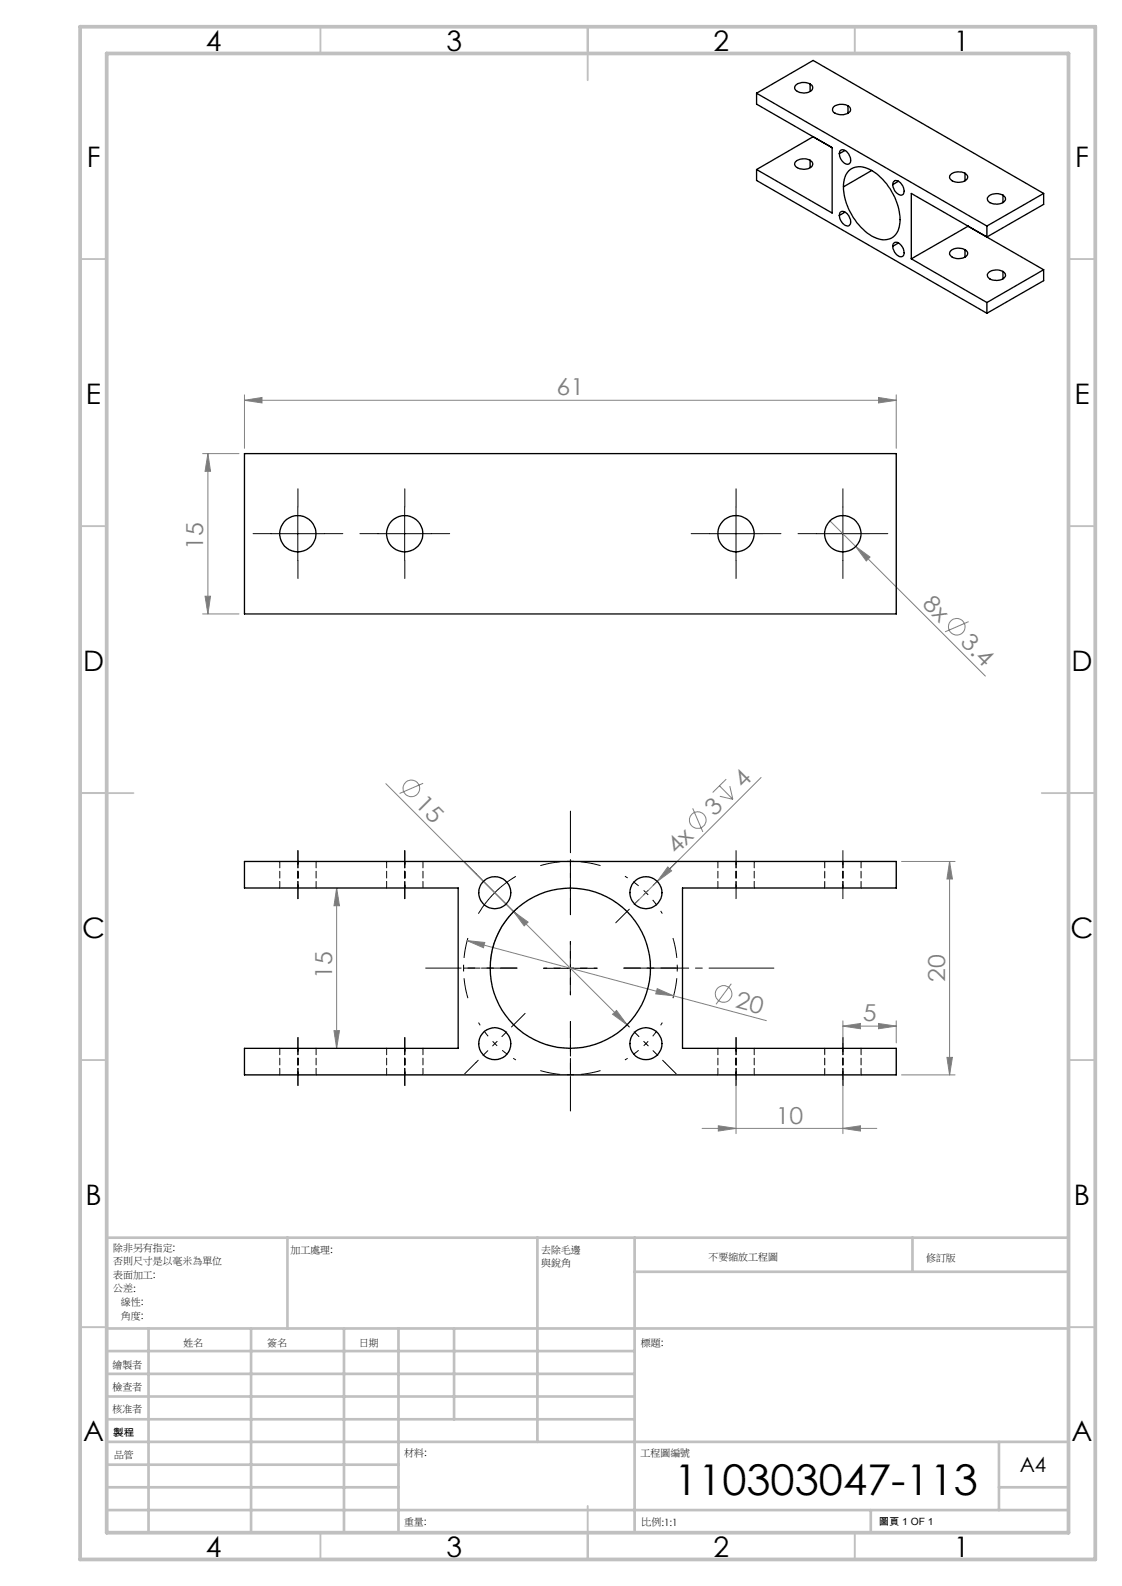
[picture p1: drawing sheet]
<svg xmlns="http://www.w3.org/2000/svg" width="210mm" height="297mm" viewBox="0 0 210 297" stroke-linecap="round" stroke-linejoin="round" font-family="sans-serif">
<g fill="none" stroke="#808080" stroke-width=".19">
<path d="M45.8 75l3.2-.6v1.1zM45.8 73.9v10.1M45.8 75h121.9M164.4 74.4l3.3 .6-3.3 .5zM167.7 73.9v10.1M37.9 84.9h6.8M38.9 84.9l.5 3.4h-1zM38.9 84.9v30.1M155.3 97.5l4.9 4.8M37.9 115h6.8M38.4 111.7h1l-.5 3.3zM160.2 102.3l2.6 2-.7 .8z"/>
<path d="M160.2 102.3l24.2 24.3M181.3 116.4l-4.4 1.9M72.2 146.8l23.9 23.9M79.2 146.7l-4.4 1.9M129.6 151.4l2 4.4M134.7 147.1l2.5 2.6M134.7 149.1l2.5 .6M135.9 145.9l-2.5 2.5M136.6 147.2l.6 2.5M142.5 145.6l-23.7 23.7M63 166.3v30M63 166.3l.5 3.3h-1z"/>
<path d="M87.4 176.1l38.6 10.4M87.4 176.1l3.3 .4-.2 1zM96.1 170.7l21.3 21.2M96.1 170.7l2.7 2-.7 .7zM96.9 170a14.7 14.7 0 0 0-5.1 10.3M125 162.3l.7 .8-2.7 2zM168.7 161.3h10.1M177.7 161.3l.6 3.3h-1.1zM177.7 161.3v40M62.5 193h1l-.5 3.3zM114.7 189.9l.7-.7 2 2.7zM123 185.1l3 1.4-3.3-.4z"/>
<path d="M126 186.5l17.4 4.6M136.9 184.2l-2.9 3.9M157.8 192.2l3.2-.5v.9zM157.8 191.2v4.1M157.8 192.2h9.9M164.4 191.7l3.3 .5-3.3 .4zM167.7 191.2v4.1M177.2 198h1.1l-.6 3.3zM131.4 211.3h32.7M134.4 210.8l3.4 .5-3.4 .5zM137.8 202.3v10M157.8 211.3l3.2-.5v1z"/>
<path d="M157.8 202.3v10M168.7 201.3h10.1"/>
<circle cx="179.1" cy="117.4" r="1.55"/>
<circle cx="77" cy="147.6" r="1.56"/>
<circle cx="130.6" cy="153.6" r="1.56"/>
<circle cx="135.4" cy="186.1" r="1.56"/>
</g>
<path d="M120.9 167.1a20 20 0 0 0-3.9-3M120.9 167.1a20 20 0 0 1 3.1 4M92.6 195.4a20 20 0 0 0 4 3.1M92.6 195.4a20 20 0 0 1-3-3.9M120.9 195.4a20 20 0 0 0 3.1-3.9M120.9 195.4a20 20 0 0 1-3.9 3.1" fill="none" stroke="#000" stroke-width=".19" stroke-dasharray="15.2 1.3 1.3 1.3" stroke-dashoffset="14.6" stroke-linecap="butt"/>
<path d="M87.6 175.7a20 20 0 0 0 0 11.2M112.4 162.1a20 20 0 0 0-11.3 0M126 186.9a20 20 0 0 0 0-11.2M101.1 200.5a20 20 0 0 0 11.3 0" fill="none" stroke="#000" stroke-width=".19" stroke-dasharray="15.2 1.3 1.3 1.3" stroke-dashoffset="11.4" stroke-linecap="butt"/>
<g fill="none" stroke="#000" stroke-width=".19">
<path d="M50.7 99.9h10M55.7 95v9.9M70.7 99.9h10.1M75.7 95v9.9M132.8 99.9h9.9M137.8 95v9.9M152.8 99.9h9.9M157.8 95v9.9M89.1 163.6l3.5 3.6M92.6 167.2a20.5 20.5 0 0 0-3.1 3.9M92.6 167.2l3.5 3.5M96.6 164.1a19.3 19.3 0 0 0-4 3.1"/>
<path d="M106.8 176.3v10M101.7 181.3h10.1"/>
</g>
<path d="M55.8 168.3v-9M75.8 168.3v-9M137.8 168.3v-9M157.8 168.3v-9M55.8 203.3v-9M75.8 203.3v-9M137.8 203.3v-9M157.8 203.3v-9" fill="none" stroke="#000" stroke-width=".19" stroke-dasharray="15.2 1.3 1.3 1.3" stroke-dashoffset="12.6"/>
<g fill="none" stroke="#000" stroke-width=".19" stroke-dasharray="15.2 1.3 1.3 1.3">
<path d="M50.8 99.9h-3.4M55.8 94.9v-3.4M60.8 99.9h3.4M70.8 99.9h-3.4M75.8 94.9v-3.4M80.8 99.9h3.4M132.8 99.9h-3.4M137.8 94.9v-3.4M142.8 99.9h3.4M152.8 99.9h-3.4M157.8 94.9v-3.4M162.8 99.9h3.4"/>
<path d="M55.8 104.9v3.4M75.8 104.9v3.4M137.8 104.9v3.4M157.8 104.9v3.4M89.1 163.6l-2.1-2.1M96.2 170.7l2.1 2.1M117.4 170.7l-2.2 2.1M124.4 163.6l2.2-2.1M89.1 199l-2.1 2.1M96.2 191.9l2.1-2.1M117.4 191.9l-2.2-2.1M124.4 199l2.2 2.1"/>
</g>
<path d="M120.9 167.1l3.5-3.5M120.9 167.1l-3.5 3.6M92.6 195.4l-3.5 3.6M92.6 195.4l3.6-3.5M106.8 181.3v-5M106.8 181.3h-5M106.8 181.3v5M106.8 181.3h5M120.9 195.4l3.5 3.6M120.9 195.4l-3.5-3.5" fill="none" stroke="#000" stroke-width=".19" stroke-dasharray="15.2 1.3 1.3 1.3" stroke-dashoffset="14.6"/>
<path d="M106.8 171.3v-19.4" fill="none" stroke="#000" stroke-width=".19" stroke-dasharray="15.2 1.3 1.3 1.3" stroke-dashoffset="7.4"/>
<path d="M96.8 181.3h-17.1" fill="none" stroke="#000" stroke-width=".19" stroke-dasharray="15.2 1.3 1.3 1.3" stroke-dashoffset="8.6"/>
<path d="M106.8 191.3v16.8" fill="none" stroke="#000" stroke-width=".19" stroke-dasharray="15.2 1.3 1.3 1.3" stroke-dashoffset="8.8"/>
<path d="M116.8 181.3h28" fill="none" stroke="#000" stroke-width=".19" stroke-dasharray="15.2 1.3 1.3 1.3" stroke-dashoffset="3.1"/>
<path d="M106.8 171.3v-10M96.8 181.3h-10M106.8 191.3v10M116.8 181.3h10" fill="none" stroke="#000" stroke-width=".19" stroke-dasharray="15.2 1.3 1.3 1.3" stroke-dashoffset="12.1"/>
<g fill="none" stroke="#c0c0c0" stroke-width=".35">
<path d="M60 5v5M110 5v10M160 5v5M15 48.5h5M200 48.5h5M15 98.5h5M200 98.5h5M15 148.5h10M195 148.5h10M15 198.5h5M200 198.5h5M15 248.5h5"/>
<path d="M200 248.5h5M60 287v5M110 282v10M160 287v5"/>
</g>
<g fill="none" stroke="#c0c0c0" stroke-width=".5">
<path d="M53.8 231.8v17M100.6 231.8v38.2M118.8 231.8v55.2M118.8 238.2h81.2M170.8 231.8v6.4M200 231.8h-180v55.2M20 248.8h180M20 257.3h98.8M20 253h98.8M27.8 248.8v38.2M47 248.8v38.2M64.4 248.8v38.2"/>
<path d="M74.6 248.8v38.2M85 248.8v17M20 265.8h98.8M20 261.5h98.8M20 278.5h54.6M20 274.3h54.6M20 270h180M187 278.5h13M187 270v12.8M20 282.8h180M163 282.8v4.2"/>
</g>
<path d="M15 5h190v287h-190zM20 10h180v277h-180z" fill="none" stroke="#c0c0c0" stroke-width=".7"/>
<g fill="#808080">
<path d="M125 162.3l.7 .8-2.7 2z"/>
<path d="M160.2 102.3l2.6 2-.7 .8z"/>
<path d="M114.7 189.9l2.7 2-2-2.7zM96.1 170.7l2 2.7 .7-.7z"/>
<path d="M157.8 211.3l3.2-.5v1zM134.4 210.8l3.4 .5-3.4 .5zM164.4 74.4l3.3 .6-3.3 .5zM45.8 75l3.2-.6v1.1z"/>
<path d="M157.8 192.2l3.2-.5v.9zM164.4 191.7l3.3 .5-3.3 .4z"/>
<path d="M38.4 111.7h1l-.5 3.3zM38.9 84.9l.5 3.4h-1z"/>
<path d="M177.7 161.3l.6 3.3h-1.1zM177.2 198h1.1l-.6 3.3zM63 166.3l.5 3.3h-1zM62.5 193h1l-.5 3.3z"/>
<path d="M87.4 176.1l3.1 1.4 .2-1zM123 185.1l-.3 1 3.3 .4z"/>
</g>
<g fill="none" stroke="#000" stroke-width=".25">
<path d="M141.6 17.5v2l14.2 8.2M141.6 17.5l43.1 24.8M141.6 17.5l10.6-6.2 43.1 24.9M149 15.9a2.3 2.3 0 0 1 3 .3 .86 .86 0 0 1-.7 1.1 2.07 2.07 0 0 1-2.6-.8zM151.6 15.7v1.4M156 20a2.39 2.39 0 0 1 3.1 .2 .83 .83 0 0 1-.7 1.1 2.27 2.27 0 0 1-2.5-.5l-.1-.3zM158.7 19.8v1.4M141.6 31.7v2.1l43.1 24.9M149 30.2a2.18 2.18 0 0 1 3.1 .4 1.34 1.34 0 0 1-1.6 1.1 1.55 1.55 0 0 1-1.8-1zM151.6 30v1.4M155.8 27.7v12.2l-14.2-8.2M155.8 27.7l-3.6-2.1-10.6 6.1"/>
<path d="M157.2 28.3a1.06 1.06 0 0 1 1.7 .6 1.36 1.36 0 0 1 0 1.8 1.86 1.86 0 0 1-1.7-2.3zM157.2 39.8a1.12 1.12 0 0 1 1.7 .6 1.41 1.41 0 0 1 0 1.9 1.9 1.9 0 0 1-1.7-2.3zM158.2 28.2l-1.1 .6M158.2 39.7l-1.1 .7M158.9 32a3.5 3.5 0 0 1 4.3-.1 11.4 11.4 0 0 1 5.2 10.1 3 3 0 0 1-4.8 2.4 11.6 11.6 0 0 1-5.7-9.9l.4-1.6zM163.2 31.9l-5.3 3.1M167.4 33.9a1.24 1.24 0 0 1 1.6 1 1.09 1.09 0 0 1-.3 1.6 1.9 1.9 0 0 1-1.4-2.5zM168.2 33.9l-1.1 .7M178 32.7a2.35 2.35 0 0 1 3 .2 1.09 1.09 0 0 1-1.2 1.2 1.63 1.63 0 0 1-2.1-1zM180.6 32.5v1.4M185 36.8a2.3 2.3 0 0 1 3.1 .2 1.1 1.1 0 0 1-1.3 1.2 1.71 1.71 0 0 1-2-1zM187.7 36.5v1.5"/>
<path d="M195.3 36.2v2.1l-10.6 6.1v-2.1M195.3 36.2l-10.6 6.1M167.4 45.5a1.51 1.51 0 0 1 1.8 1.4 .73 .73 0 0 1-.1 .9 .73 .73 0 0 1-.9 .1 2.01 2.01 0 0 1-.9-2.3zM168.2 45.5l-1.1 .6M170.6 48.5v-12.3l24.7 14.3M170.6 48.5l14.1 8.2M178.1 46.8a2.23 2.23 0 0 1 3 .5 1.35 1.35 0 0 1-1.6 1.1 1.47 1.47 0 0 1-1.8-1zM180.6 46.8v1.4M181.2 42.4l-10.6 6.1M181.2 42.3v.1M184.7 56.7v2M185 51a2.3 2.3 0 0 1 3.1 .3 1.1 1.1 0 0 1-1.3 1.2 1.63 1.63 0 0 1-2-1z"/>
<path d="M187.7 50.8v1.4M195.3 50.5v2.1l-10.6 6.1M195.3 50.5l-10.6 6.2M45.8 84.9h121.9v30.1h-121.9zM45.8 161.3h121.9v5h-40v30h40v5h-121.9v-5h40v-30h-40z"/>
<circle cx="55.7" cy="100" r="3.4"/>
<circle cx="75.8" cy="100" r="3.4"/>
<circle cx="137.7" cy="100" r="3.4"/>
<circle cx="157.7" cy="100" r="3.4"/>
<circle cx="92.6" cy="167.2" r="3"/>
<circle cx="120.9" cy="167.2" r="2.99"/>
<circle cx="92.6" cy="195.5" r="3"/>
<circle cx="106.8" cy="181.3" r="15"/>
<circle cx="120.9" cy="195.5" r="2.99"/>
</g>
<g fill="none" stroke="#000" stroke-width=".19" stroke-dasharray="1.3 .6">
<path d="M52.4 161.3v5M55.8 166.3v-5M59.2 166.3v-5M72.4 161.3v5M75.8 166.3v-5M79.2 166.3v-5M134.4 161.3v5M137.8 166.3v-5M141.2 166.3v-5M154.4 161.3v5M157.8 166.3v-5M161.2 166.3v-5"/>
<path d="M52.4 196.3v5M72.4 196.3v5M134.4 196.3v5M154.4 196.3v5M55.8 201.3v-5M59.2 201.3v-5M75.8 201.3v-5M79.2 201.3v-5M137.8 201.3v-5M141.2 201.3v-5M157.8 201.3v-5M161.2 201.3v-5"/>
</g>
<text font-size="7.9" x="126.2" y="280">110303047-113</text>
<g font-size="5.3">
<text x="38.5" y="9.6">4</text>
<text x="83.5" y="9.6">3</text>
<text x="133.6" y="9.6">2</text>
<text x="178.6" y="9.6">1</text>
<text x="16.2" y="31.3">F</text>
<text x="201.2" y="31.3">F</text>
<text x="16.1" y="75.6">E</text>
<text x="201.1" y="75.6">E</text>
<text x="15.5" y="125.6">D</text>
<text x="200.5" y="125.6">D</text>
<text x="15.4" y="175.6">C</text>
<text x="200.4" y="175.6">C</text>
<text x="16" y="225.6">B</text>
<text x="201" y="225.6">B</text>
<text x="15.5" y="269.9">A</text>
<text x="200.5" y="269.9">A</text>
<text x="38.5" y="291.6">4</text>
<text x="83.5" y="291.6">3</text>
<text x="133.6" y="291.6">2</text>
<text x="178.6" y="291.6">1</text>
</g>
<g font-size="4.4" fill="#808080">
<text x="104.2" y="74.1">61</text>
<text x="38.1" y="102.9" transform="rotate(-90 38.1 102.9)">15</text>
<text x="172.5" y="113.3" transform="rotate(45 172.5 113.3)">8x</text>
<text x="179.6" y="120.5" transform="rotate(45 179.6 120.5)">3.4</text>
<text x="139.1" y="147.7" transform="rotate(-45 139.1 147.7)">4</text>
<text x="77.5" y="150.7" transform="rotate(45 77.5 150.7)">15</text>
<text x="133.7" y="153.1" transform="rotate(-45 133.7 153.1)">3</text>
<text x="126.6" y="160.2" transform="rotate(-45 126.6 160.2)">4x</text>
<text x="62.2" y="183.3" transform="rotate(-90 62.2 183.3)">15</text>
<text x="176.9" y="183.9" transform="rotate(-90 176.9 183.9)">20</text>
<text x="137.5" y="188.6" transform="rotate(15 137.5 188.6)">20</text>
<text x="161.5" y="191.3">5</text>
<text x="145.2" y="210.4">10</text>
</g>
<text font-size="3.9" x="190.9" y="275.6">A4</text>
<g font-size="1.9">
<text x="21.2" y="234.2">除非另有指定:</text>
<text x="21.2" y="236.8">否則尺寸是以毫米為單位</text>
<text x="21.2" y="239.3">表面加工:</text>
<text x="54.4" y="234.6">加工處理:</text>
<text x="101.3" y="234.6">去除毛邊</text>
<text x="101.3" y="237.1">與銳角</text>
<text x="132.6" y="236">不要縮放工程圖</text>
<text x="173.3" y="236.2">修訂版</text>
<text x="21.2" y="241.8">公差:</text>
<text x="22.6" y="244.4">線性:</text>
<text x="22.6" y="246.9">角度:</text>
<text x="50" y="252">簽名</text>
<text x="67.2" y="252">日期</text>
<text x="120" y="252">標題:</text>
<text x="21" y="256.1">繪製者</text>
<text x="34.3" y="252.1">姓名</text>
<text x="21" y="260.4">檢查者</text>
<text x="21" y="264.5">核准者</text>
<text x="21.2" y="268.8">製程</text>
<text x="21.3" y="273">品管</text>
<text x="75.6" y="272.6">材料:</text>
<text x="119.9" y="272.6">工程圖編號</text>
<text x="75.6" y="285.6">重量:</text>
<text x="120.1" y="285.7">比例:1:1</text>
<text x="164.5" y="285.7">圖頁 1 OF 1</text>
</g>
</svg>
